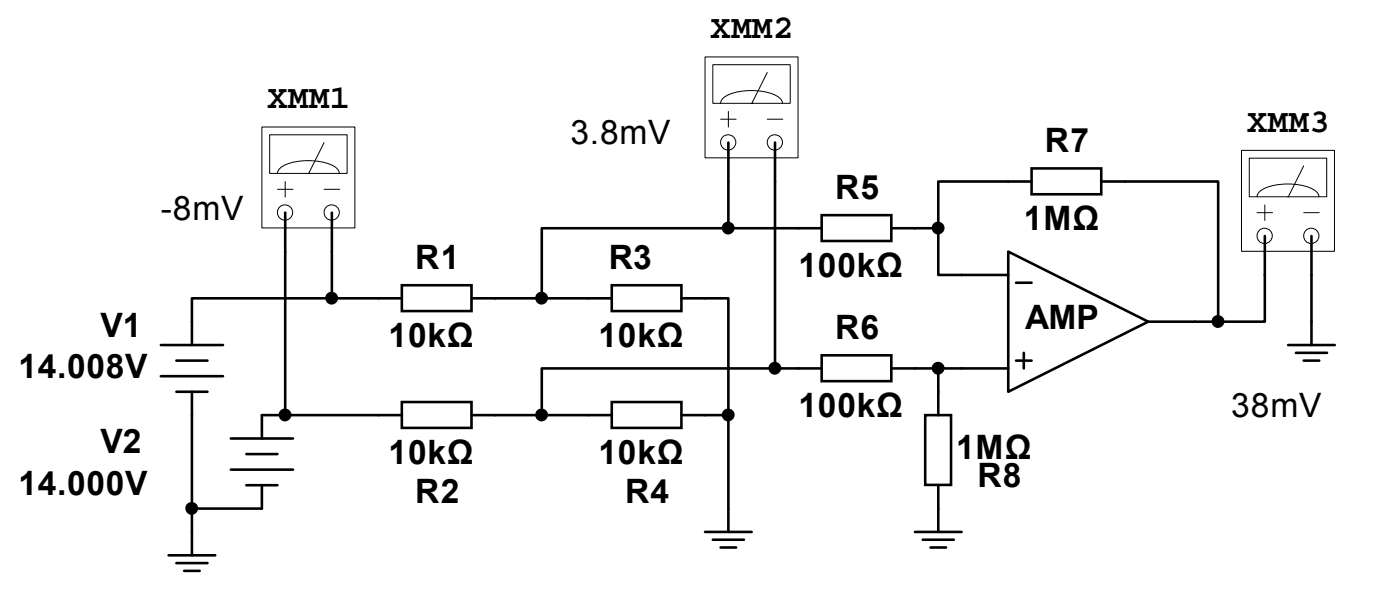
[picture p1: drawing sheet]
<svg xmlns="http://www.w3.org/2000/svg" width="95mm" height="40mm" viewBox="0 0 95 40" stroke-linecap="round" stroke-linejoin="round" font-family="sans-serif">
<g fill="none" stroke="#000" stroke-width=".18">
<path d="M27.4 19.4h4.7v1.7h-4.7zM41.6 19.4h4.8v1.7h-4.8zM54.3 15.5h1.6M55.9 14.6h4.8v1.8h-4.8zM60.7 15.5h3.2v3.2h4.7M68.6 17.1l9.6 4.8-9.6 4.7zM69.2 19.2h1M70.2 11.4h4.8v1.8h-4.8zM70.2 12.3h-6.3v3.2M75 12.3h7.9v9.6h-4.7M10.9 23.4h4.3M10.9 25.6h4.3"/>
<path d="M11.5 37.7h3.2M12 24.5h2.1M12 26.6h2.1M12 38.3h2.1M12.5 38.8h1.1M13.1 26.6v11.1M13.1 21.9v1.5M15.7 29.8h4.2M15.7 31.9h4.2M16.8 30.9h2.1M16.8 33h2.1M17.8 28.2v1.6"/>
<path d="M17.8 33v1.6h-4.7M25.8 20.3h1.6M25.8 28.2h1.6M27.4 27.3h4.7v1.8h-4.7zM32.1 20.3h9.5M32.1 28.2h9.5M41.6 27.3h4.8v1.8h-4.8zM46.4 20.3h3.2v15.8M46.4 28.2h3.2M48 36.1h3.2M48.5 36.7h2.1M49 37.2h1.1"/>
<path d="M54.3 25h1.6M55.9 24.1h4.8v1.8h-4.8zM60.7 25h7.9M62.3 36.1h3.2M62.8 36.7h2.1M63 28.2h1.7v4.8h-1.7zM63.3 37.2h1.1M63.9 33v3.1M63.9 25v3.2M69.2 24.5h1M69.7 24v1"/>
</g>
<g fill="#000" stroke="#000" stroke-width=".18">
<circle cx="63.9" cy="15.5" r=".35"/>
<circle cx="13.1" cy="34.5" r=".35"/>
<circle cx="36.9" cy="28.2" r=".35"/>
<circle cx="36.9" cy="20.3" r=".35"/>
<circle cx="49.6" cy="28.2" r=".35"/>
<circle cx="63.9" cy="25" r=".35"/>
<circle cx="82.9" cy="21.8" r=".35"/>
</g>
<path d="M17.8 8.7h6.4v6.8h-6.4z" fill="#fff"/>
<path d="M17.8 8.6h6.4v6.9h-6.4z" fill="none" stroke="#000" stroke-width=".07"/>
<path d="M18.4 9.2h5.2v2.6h-5.2z" fill="#fff"/>
<path d="M18.4 9.2h5.2v2.6h-5.2zM22.1 9.7l-1.1 2.1" fill="none" stroke="#000" stroke-width=".07"/>
<g fill="#fff" stroke="#000" stroke-width=".07">
<circle cx="19.4" cy="14.4" r=".52"/>
<circle cx="22.6" cy="14.4" r=".52"/>
</g>
<path d="M19.4 14.5v13.7M22.6 14.5v5.8M17.8 28.2h8M25.8 20.3h-12.7v1.6" fill="none" stroke="#000" stroke-width=".18"/>
<path d="M18.9 12.9h1M18.9 11.8a1.43 1.43 0 0 1 1.4-.8 3.6 3.6 0 0 1 2.7 .5l.1 .3M19.4 12.3v1.1M22.1 12.9h1" fill="none" stroke="#000" stroke-width=".07"/>
<g fill="#000" stroke="#000" stroke-width=".18">
<circle cx="19.4" cy="28.2" r=".35"/>
<circle cx="22.6" cy="20.3" r=".35"/>
</g>
<path d="M48 3.9h6.3v6.8h-6.3z" fill="#fff"/>
<path d="M48 3.9h6.3v6.8h-6.3z" fill="none" stroke="#000" stroke-width=".07"/>
<path d="M48.5 4.4h5.3v2.6h-5.3z" fill="#fff"/>
<path d="M48.5 4.4h5.3v2.6h-5.3zM52.2 4.9l-1 2.1" fill="none" stroke="#000" stroke-width=".07"/>
<g fill="#fff" stroke="#000" stroke-width=".07">
<circle cx="49.6" cy="9.7" r=".52"/>
<circle cx="52.7" cy="9.7" r=".52"/>
</g>
<path d="M49.6 9.7v5.8M52.8 9.7v15.3M54.3 15.5h-17.4v4.8M54.3 25h-17.4v3.2" fill="none" stroke="#000" stroke-width=".18"/>
<path d="M49 8.1h1.1M49 7a1.43 1.43 0 0 1 1.5-.8 3.6 3.6 0 0 1 2.6 .5l.2 .3M49.6 7.6v1M52.2 8.1h1.1" fill="none" stroke="#000" stroke-width=".07"/>
<g fill="#000" stroke="#000" stroke-width=".18">
<circle cx="49.6" cy="15.5" r=".35"/>
<circle cx="52.7" cy="25" r=".35"/>
</g>
<path d="M84.5 10.2h6.3v6.9h-6.3z" fill="#fff"/>
<path d="M84.5 10.2h6.3v6.9h-6.3z" fill="none" stroke="#000" stroke-width=".07"/>
<path d="M85.1 10.8h5.2v2.6h-5.2z" fill="#fff"/>
<path d="M85 10.7h5.3v2.7h-5.3zM88.7 11.3l-1 2.1" fill="none" stroke="#000" stroke-width=".07"/>
<g fill="#fff" stroke="#000" stroke-width=".07">
<circle cx="86.1" cy="16" r=".52"/>
<circle cx="89.2" cy="16" r=".52"/>
</g>
<path d="M86.1 16v5.9h-3.2M89.3 16v7.4M87.7 23.4h3.2M88.2 24h2.1M88.7 24.5h1.1" fill="none" stroke="#000" stroke-width=".18"/>
<path d="M85.6 14.5h1M85.6 13.4a1.43 1.43 0 0 1 1.4-.9 3.6 3.6 0 0 1 2.7 .6l.1 .3M86.1 13.9v1.1M88.7 14.5h1.1" fill="none" stroke="#000" stroke-width=".07"/>
<g font-size="2.3">
<text x="48.4" y="2.6">XMM2</text>
<text x="18.2" y="7.4">XMM1</text>
<text x="38.8" y="9.8">3.8mV</text>
<text x="71.1" y="10.3">R7</text>
<text x="84.9" y="8.9">XMM3</text>
<text x="10.9" y="14.9">-8mV</text>
<text x="56.8" y="13.5">R5</text>
<text x="69.7" y="15.6">1MΩ</text>
<text x="6.8" y="22.9">V1</text>
<text x="26.4" y="23.6">10kΩ</text>
<text x="28.3" y="18.3">R1</text>
<text x="40.7" y="23.6">10kΩ</text>
<text x="41.4" y="18.3">R3</text>
<text x="54.3" y="18.8">100kΩ</text>
<text x="56.8" y="23">R6</text>
<text x="69.8" y="22.3">AMP</text>
<text x="1.3" y="25.7">14.008V</text>
<text x="54.3" y="28.3">100kΩ</text>
<text x="83.8" y="28.3">38mV</text>
<text x="1.3" y="33.6">14.000V</text>
<text x="6.8" y="30.8">V2</text>
<text x="26.4" y="31.5">10kΩ</text>
<text x="28.3" y="34.2">R2</text>
<text x="40.7" y="31.5">10kΩ</text>
<text x="42.5" y="34.2">R4</text>
<text x="65.1" y="31.2">1MΩ</text>
<text x="66.5" y="33.1">R8</text>
</g>
</svg>
